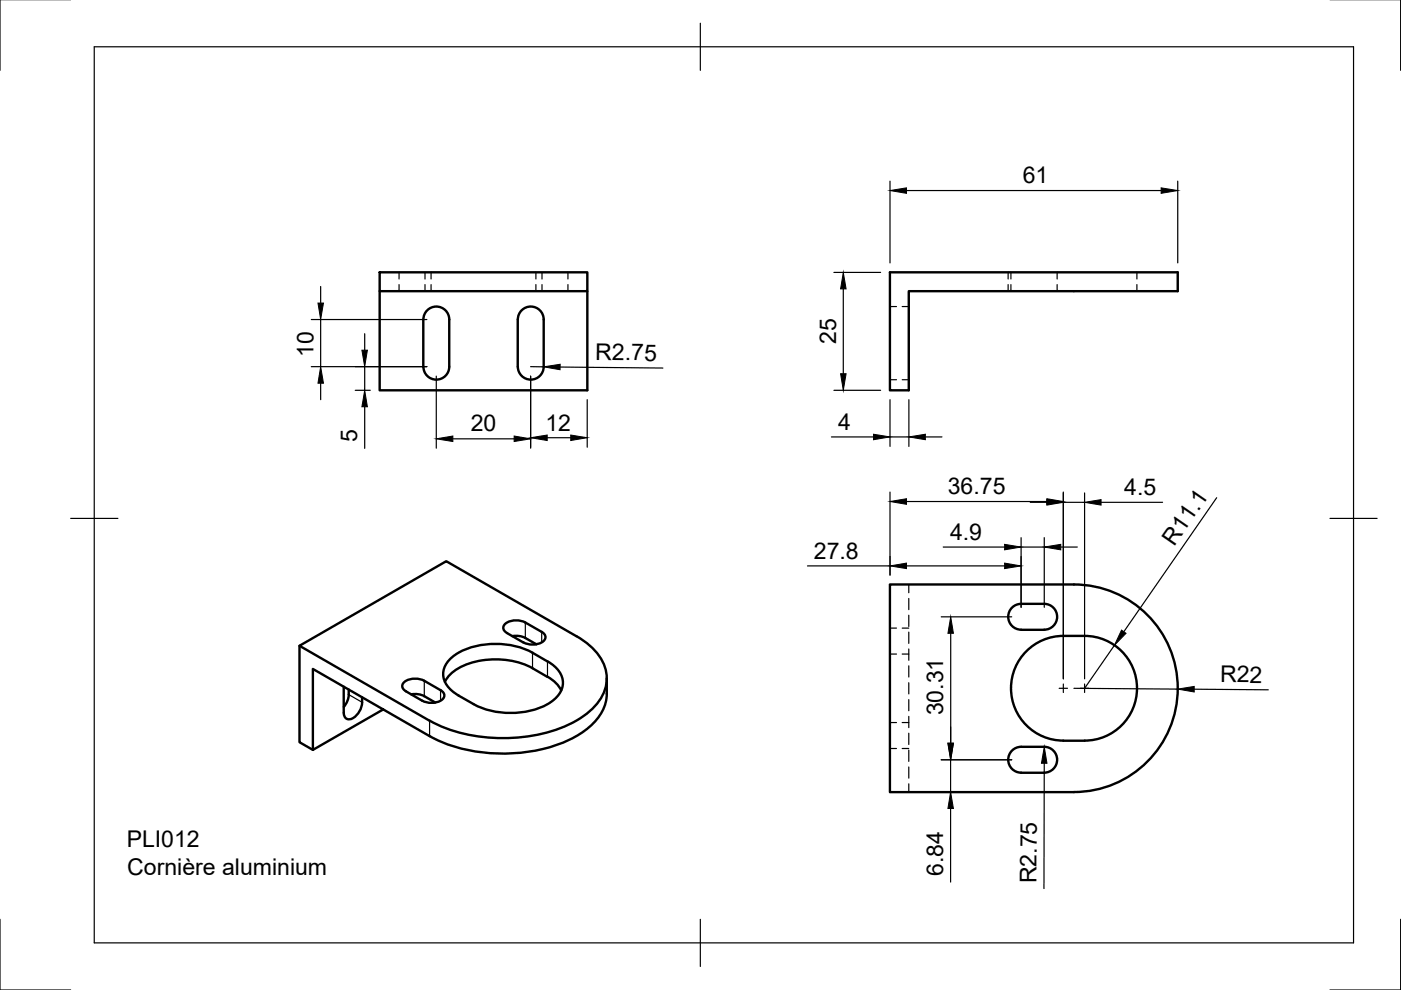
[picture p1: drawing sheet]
<svg xmlns="http://www.w3.org/2000/svg" width="297mm" height="210mm" viewBox="0 0 297 210" stroke-linecap="round" stroke-linejoin="round" font-family="sans-serif">
<!-- layer: Visible -->
<g fill="none" stroke="#000" stroke-width=".51">
<path d="M80.5 57.7h44v4h-44zM188.7 57.7h61v4h-57v21.1h-4zM80.5 61.7v21.1h44v-21.1M89.7 67.7v10.1M89.8 67.7a2.74 2.74 0 0 1 2.7-2.7 2.74 2.74 0 0 1 2.7 2.7v10.1a2.74 2.74 0 0 1-2.7 2.7 2.74 2.74 0 0 1-2.7-2.8M110.8 65.6a2.74 2.74 0 0 1 2.9-.3 2.74 2.74 0 0 1 1.6 2.4v10a2.75 2.75 0 0 1-2.8 2.8 2.75 2.75 0 0 1-2.7-2.7v-10.1a2.74 2.74 0 0 1 1-2.1zM63.5 136.9v20.5l2.8 1.6M108.6 134.9l1-.1 1.4 .3 2.7 1.5M111 136.2a3.8 3.8 0 0 0 4.6-.7 1.18 1.18 0 0 0-.7-1.5l-3.5-2a3.8 3.8 0 0 0-4.6 .7 1.19 1.19 0 0 0 .7 1.5l3.5 2M122.2 134.9l-27.6-15.9-31.1 17.9 27.6 15.9M122.2 134.9a12 12 0 0 1 6.4 7.7 8.8 8.8 0 0 1-3.6 8.2 28.5 28.5 0 0 1-18.4 5.7 32.2 32.2 0 0 1-15.5-3.7M216.5 128h4.9a2.74 2.74 0 0 1 2.7 2.8 2.74 2.74 0 0 1-2.7 2.7h-4.9"/>
<path d="M216.5 128a2.74 2.74 0 0 0-2.7 2.8 2.74 2.74 0 0 0 2.7 2.7M225.4 134.8h4.6M225.5 134.8a11.1 11.1 0 0 0-11.1 11.1 11.1 11.1 0 0 0 11.1 11.1M230 134.8a11.1 11.1 0 0 1 11.1 11.1 11.1 11.1 0 0 1-11.1 11.1M72.9 145.6v5.5M73.9 146.2l-.1 2-.9 1.7M76.8 147.8v1.1M76.8 148.9a3.7 3.7 0 0 1-2.9 3.6 1.21 1.21 0 0 1-1-1.4M81.2 150.4l-14.9 8.6v-17.2l24.8 14.3M85.6 144.7a4.1 4.1 0 0 1 4.4-.4l3.4 2a1.18 1.18 0 0 1 .8 1.2 1.18 1.18 0 0 1-.8 1.1 4.3 4.3 0 0 1-3.9 0l-3.4-2a1.15 1.15 0 0 1-.5-1.9zM87.2 147.2l1-.1 1.4 .3 2.7 1.6M116.1 143.5a20.4 20.4 0 0 0-6.7-3.2 17.1 17.1 0 0 0-13 1.9 6.2 6.2 0 0 0-2.1 2.4"/>
<path d="M116.1 140.2a18.1 18.1 0 0 0-15.5-3.1 9.5 9.5 0 0 0-6.3 4.2 4.4 4.4 0 0 0 1.9 5.5l4.2 2.5M116.1 143.5l2 1.5 .9 1.4M116.1 140.2a5.2 5.2 0 0 1 3.2 5.4 6.7 6.7 0 0 1-4.2 4.2 17.6 17.6 0 0 1-14.7-.5M128.7 143.8v3.3M128.7 147.1a10 10 0 0 1-4.8 7.9 31.5 31.5 0 0 1-20 4.7 30.9 30.9 0 0 1-12.8-3.6M216.5 158.3h4.9a2.74 2.74 0 0 1 2.7 2.8 2.74 2.74 0 0 1-2.7 2.7h-4.9M216.5 158.3a2.74 2.74 0 0 0-2.7 2.8 2.74 2.74 0 0 0 2.7 2.7M225.4 157h4.6M227.7 167.9a22 22 0 0 0 22-22 22 22 0 0 0-22-22h-39v44.1h39"/>
</g>
<!-- layer: Hidden -->
<g fill="none" stroke="#000" stroke-width=".25">
<path d="M84.6 57.7v1.5M90.1 57.7v1.5M91.4 57.7v1.5M113.6 57.7v1.5M114.9 57.7v1.5M120.4 57.7v1.5M213.7 57.7v1.5M214.3 57.7v1.5M224.1 57.7v1.5M241 57.7v1.5M84.6 60.3v1.4M90.1 60.3v1.4"/>
<path d="M91.4 60.3v1.4M113.6 60.3v1.4M114.9 60.3v1.4M120.4 60.3v1.4M188.7 65h1.4M191.3 65h1.4M213.7 60.3v1.4M214.3 60.3v1.4M224.1 60.3v1.4M241 60.3v1.4M188.7 80.5h1.4M191.3 80.5h1.4"/>
<path d="M188.7 133.2h1.4M188.7 138.7h1.4M191.3 133.2h1.4M191.3 138.7h1.4M192.7 123.9v1.8M192.7 126.9v2.4M192.7 130.4v2.4M192.7 134v2.4M192.7 137.6v2.4M188.7 153.2h1.4M188.7 158.7h1.4M191.3 153.2h1.4"/>
<path d="M191.3 158.7h1.4M192.7 141.2v2.3M192.7 144.8v2.3M192.7 148.3v2.4M192.7 151.9v2.4M192.7 155.5v2.4M192.7 159v2.4M192.7 162.6v2.4M192.7 166.2v1.8"/>
</g>
<!-- layer: Visible Narrow -->
<path d="M111.4 132v3.3M112.9 138.4v3.3M114.9 134v2.2M73.9 147.3l2.9 1.6M90 144.3v3.3M91.1 152.8v3.3M93.4 146.3v2.3M116.1 140.2v3.3" fill="none" stroke="#000" stroke-width=".25"/>
<!-- layer: Border -->
<path d="M0 -.1v15M297 -.1v15M20 9.9h267v190h-267zM148.5 4.9v10M15 109.9h10M282 109.9h10M0 194.9v15h15M148.5 194.9v10M297 194.9v15h-15" fill="none" stroke="#000" stroke-width=".25"/>
<!-- layer: Center Lines -->
<path d="M224.6 145.9h1.7M225.4 145v1.8M229.1 145.9h1.7M230 145v1.8" fill="none" stroke="#000" stroke-width=".25"/>
<!-- layer: Dimensions -->
<g fill="none" stroke="#000" stroke-width=".25">
<path d="M188.7 38.4v17.3M249.7 38.4v17.3M176.8 57.8h9.9M192.2 40.4h54M66 77.7h24.5M66 67.7h24.5M68 60.7v3.6M68 67.7v10M77.3 70.8v3.4M77.3 77.7v5.1M92.5 79.7v15.3M112.5 79.7v15.3"/>
<path d="M112.5 77.7l2.8 .1M118.7 77.8l21.8 .2M178.8 61.2v18M68 81.3v3.4M75.3 82.8h3.2M77.3 86.2v8.9M96 93h13M116 92.8h5M124.5 84.7v10.1M176.3 92.6h8.9M176.8 82.8h9.9M188.7 84.7v10"/>
<path d="M188.7 92.6h4M192.7 84.7v10M196.2 92.6h3.5M171.2 120h17.5M188.7 104.3v17.6M192.2 106.3h29.8M192.2 120h20.8M200 116h13M216.5 114v14.8M216.5 116h4.9M218.4 106.5h3.6M221.4 114v14.8"/>
<path d="M224.9 116h3.5M225.4 104.3v39.6M225.4 106.5h4.6M230 104.5v39.4M233.4 106.5h13.1M258 105.5l-19.7 28.4M199.6 130.8h14.9M201.6 134.3v23.3M236.3 136.8l-6.3 9.1M201.5 154.1v3.5M227.7 145.9l22 .2M253.2 146.1l15.7 .2"/>
<path d="M199.6 161.1h14.9M201.5 161.1v6.8M201.5 171.4v15.6M203.4 167.9h.2M221.4 161.8l-.1 26.6"/>
</g>
<g fill="#000" stroke="#000" stroke-width=".21">
<path d="M188.7 40.4l3.5-.6v1.2zM246.2 39.8l3.5 .6-3.5 .6zM67.4 64.3h1.2l-.6 3.4zM76.7 74.2h1.2l-.6 3.5zM115.3 77.8l3.5-.6-.1 1.2zM178.2 79.2h1.2l-.6 3.6zM178.8 57.8l.6 3.4h-1.2zM68 77.7l.6 3.6h-1.2zM77.3 82.8l.6 3.4h-1.2zM92.5 93l3.5-.6v1.2zM109 92.4l3.5 .6-3.5 .6zM112.5 92.8l3.5-.6v1.2z"/>
<path d="M121 92.2l3.5 .6-3.5 .6zM185.2 92.1l3.5 .5-3.5 .6zM192.7 92.6l3.5-.5v1.1zM188.7 106.3l3.5-.6v1.2zM188.7 120l3.5-.6v1.2zM213 115.4l3.5 .6-3.5 .6zM213 119.4l3.5 .6-3.5 .6zM222 105.9l3.4 .6-3.4 .6zM222 105.7l3.4 .6-3.4 .6zM221.4 116l3.5-.6v1.2zM230 106.5l3.4-.6v1.2zM201.6 130.8l.5 3.5h-1.1z"/>
<path d="M237.8 133.6l.9 .7-2.4 2.5zM201 157.6h1.1l-.5 3.5zM201 157.6h1.1l-.6 3.5zM249.7 146.1l3.5-.6v1.2zM201.5 167.9l.6 3.5h-1.1zM221.4 158.3l.6 3.5h-1.2z"/>
</g>
<g font-size="4.9">
<text x="216.8" y="38.8">61</text>
<text x="66.4" y="75.6" transform="rotate(-90 66.4 75.6)">10</text>
<text x="126.2" y="76.3" transform="rotate(1 126.2 76.3)">R2.75</text>
<text x="177.2" y="72.9" transform="rotate(-90 177.2 72.9)">25</text>
<text x="75.8" y="93.8" transform="rotate(-90 75.8 93.8)">5</text>
<text x="99.8" y="91.5">20</text>
<text x="115.7" y="91.3">12</text>
<text x="177.7" y="91.1">4</text>
<text x="201" y="104.8">36.75</text>
<text x="238.4" y="105">4.5</text>
<text x="172.6" y="118.4">27.8</text>
<text x="201.4" y="114.4">4.9</text>
<text x="248.9" y="115.9" transform="rotate(-55 248.9 115.9)">R11.1</text>
<text x="258.7" y="144.7">R22</text>
<text x="200" y="151.7" transform="rotate(-90 200 151.7)">30.31</text>
<text x="26.9" y="179.5">PLI012</text>
<text x="27" y="185.5">Cornière aluminium</text>
<text x="200" y="185.7" transform="rotate(-90 200 185.7)">6.84</text>
<text x="219.8" y="187.3" transform="rotate(-90 219.8 187.3)">R2.75</text>
</g>
</svg>
